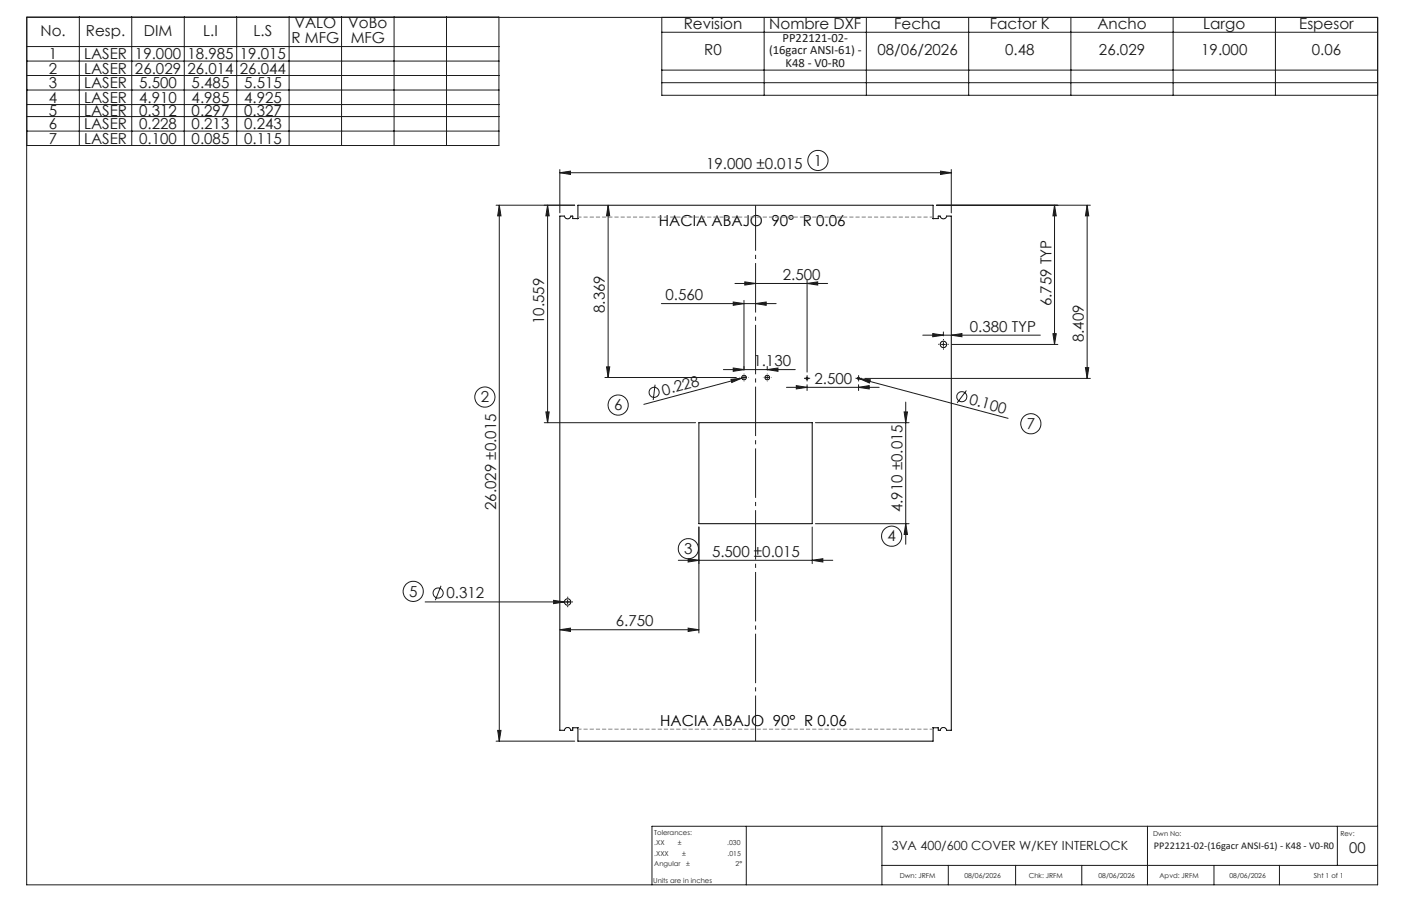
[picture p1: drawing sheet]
<svg xmlns="http://www.w3.org/2000/svg" width="432mm" height="279mm" viewBox="0 0 432 279" stroke-linecap="round" stroke-linejoin="round" font-family="sans-serif">
<g fill="none" stroke="#000" stroke-width=".31">
<path d="M172.5 66.6h1.5a1 1 0 0 0 .9 .9 1 1 0 0 0 1-.9h.6v.8l1.6 .1v-4.2h109.5v4.2l1.6-.1v-.8h.6a1 1 0 0 0 1 .9 1 1 0 0 0 .9-.9h1.5v158.6h-1.5a1 1 0 0 0-.9-.8 1 1 0 0 0-1 .8h-.6v-.8h-1.6v4.2h-109.5v-4.2h-1.6v.8h-.6a1 1 0 0 0-1-.8 1 1 0 0 0-.9 .8h-1.5zM178.1 67.4v.1M287.6 67.4v.1M215.4 130.4h34.9v31.1h-34.9z"/>
<circle cx="229.3" cy="116.4" r=".72"/>
<circle cx="236.5" cy="116.4" r=".72"/>
<circle cx="248.7" cy="116.7" r=".33"/>
<circle cx="264.6" cy="116.7" r=".33"/>
<circle cx="290.8" cy="106.2" r=".99"/>
<circle cx="174.9" cy="185.6" r=".99"/>
</g>
<g fill="none" stroke="#191924" stroke-width=".31">
<path d="M8.2 5.4h416.4v267.5h-416.4zM8.3 5.3h145.5v39.6h-145.5zM8.3 14.4h145.5M8.3 18.8h145.5M24.4 5.3v39.6M40.6 5.3v39.6M56.8 5.3v39.6M73 5.3v39.6M89.1 5.3v39.6M105.3 5.3v39.6M121.5 5.3v39.6M137.6 5.3v39.6"/>
<path d="M204 5.4v24h220.6M204 9.9h220.6M235.5 5.4v24M267 5.4v24M298.6 5.4v24M330.1 5.4v24M361.6 5.4v24M393.1 5.4v24M8.3 23.3h145.5M8.3 27.8h145.5M8.3 32.2h145.5M8.3 35.9h145.5"/>
<path d="M204 21.6h220.6M204 25.5h220.6M8.3 40.4h145.5M172.5 53.3l3.3-.5v1zM172.5 52.3v13.4M172.5 53.3h120.7M289.9 52.8l3.3 .5-3.3 .5zM293.2 52.3v13.4M152.9 63.3h24.2M153.9 63.3l.5 3.3h-1zM153.9 63.3v165.3M168.8 63.3l.5 3.3h-1.1z"/>
<path d="M168.8 63.3v67.1M187.4 63.3l.5 3.3h-1zM187.4 63.3v53.1M288.6 63.3h47.5M325 63.3l.5 3.3h-1zM325 63.3v42.9M335.1 63.3l.5 3.3h-1.1zM335.1 63.3v53.4M203.8 93.6h35.4M226 93.1l3.3 .5-3.3 .6zM226.5 87.4h28.6M229.3 92.6v21.5"/>
<path d="M229.6 86.9l3.3 .5-3.3 .5zM232.9 93.6l3.2-.5v1.1zM248.7 87.4l3.3-.5v1zM248.7 86.4v28.4M186.4 116.4h40.5M186.9 113.1h1l-.5 3.3zM201.9 118.6l-.6 4.8M223 114h22.1M225.3 117l3.3-.4-3.1 1.4zM226 113.5l3.3 .5-3.3 .5zM228.6 116.6l-30.2 8.1M228.7 116.4h1.2"/>
<path d="M229.3 115.8v1.3M230 116.2l-1.4 .4M235.9 116.4h1.2M236.5 114l3.3-.5v1zM236.5 113v1.1M236.5 115.8v1.3M242.4 119.5h28.6M245.4 118.9l3.3 .6-3.3 .4zM248.1 116.7h1.2M248.7 116.1v1.2M248.7 118.6v1.8M264 116.7h1.2"/>
<path d="M264.3 116.6l.6 .2M264.6 119.5l3.3-.6v1zM264.6 116.1v1.2M264.6 118.6v1.8M264.9 116.8l3.4 .3-.3 1zM264.9 116.8l45.8 12.2M266.6 116.7h69.5M284.4 103.4h36.2M287.5 102.9l3.3 .5-3.3 .5zM290.2 106.2h1.2M290.8 102.4v1.2M290.8 105.6v1.2"/>
<path d="M293.2 103.4l3.3-.5v1zM293.4 106.2h32.6M324.5 102.9h1l-.5 3.3zM334.5 113.4h1.1l-.5 3.3zM167.7 130.4h46.7M168.2 127h1.1l-.5 3.4zM251.3 130.4h28.9M278.7 127h1l-.5 3.4zM279.2 124v43.9M297.9 120.4l-2.9 3.8M209.1 172.8h47.6M212.1 172.3l3.3 .5-3.3 .5z"/>
<path d="M215.4 162.5v32.7M250.3 172.8l3.3-.5v1zM250.3 162.5v11.3M251.3 161.5h28.9M279.2 161.5l.5 3.3h-1zM131 185.6h44.9M135.9 180.7l-1.7 4.4M170.6 185.1l3.4 .5-3.4 .6zM172.5 194.2l3.3-.5v1zM172.5 194.2h42.9M174.9 185v1.3M212.1 193.7l3.3 .5-3.3 .5z"/>
<path d="M152.9 228.6h24.2M153.4 225.2h1l-.5 3.4zM230 254.8v18.1M271.8 254.8v18.1M353.7 254.8v18.1M412.2 254.8v12.1M424.6 254.8h-223.7v18.1M271.8 266.9h152.8M292.3 266.9v6M313 266.9v6M333.4 266.9v6M374.2 266.9v6"/>
<path d="M394.3 266.9v6"/>
<circle cx="252.1" cy="49.5" r="3.1"/>
<circle cx="149.4" cy="122.5" r="3.1"/>
<circle cx="190.5" cy="124.9" r="3.1"/>
<circle cx="201.6" cy="121" r="1.54"/>
<circle cx="296.4" cy="122.3" r="1.56"/>
<circle cx="317.7" cy="130.7" r="3.1"/>
<circle cx="212.2" cy="169.2" r="3.1"/>
<circle cx="274.8" cy="165.4" r="3.1"/>
<circle cx="127.4" cy="182.4" r="3.1"/>
<circle cx="135" cy="182.9" r="1.55"/>
</g>
<g fill="none" stroke="#191924" stroke-width=".31" stroke-dasharray="15.2 1.3 1.3 1.3" stroke-linecap="butt">
<path d="M228.1 116.4h-.1M229.3 115.2v-.1M229.3 117.7v.1M230.6 116.4h.1M235.2 116.4h-.1M236.5 115.2v-.1M236.5 117.7v.1M237.7 116.4h.1M248.1 116.7h-.3M248.8 116v-.3M248.8 117.3v.3M249.4 116.7h.3"/>
<path d="M264 116.7h-.3M264.6 116v-.3M264.6 117.3v.3M265.3 116.7h.3M289.5 106.2h-.3M290.8 104.9v-.3M290.8 107.4v.4M292 106.2h.4M173.7 185.6h-.4M175 184.4v-.4M175 186.9v.3M176.2 185.6h.4"/>
</g>
<path d="M232.9 63.3v165.2" fill="none" stroke="#191924" stroke-width=".31" stroke-dasharray="15.2 1.3 1.3 1.3" stroke-dashoffset="1.2" stroke-linecap="butt"/>
<path d="M287.6 66.9h-109.5M178.1 224.9h109.5" fill="none" stroke="#808080" stroke-width=".31" stroke-dasharray="1.3 .6" stroke-dashoffset=".2" stroke-linecap="butt"/>
<g fill="#191924">
<path d="M170.6 185.1l3.4 .5-3.4 .6z"/>
<path d="M225.3 117l3.3-.4-3.1 1.4z"/>
<path d="M264.9 116.8l3.4 .3-.3 1z"/>
<path d="M212.1 193.7l3.3 .5-3.3 .5zM172.5 194.2l3.3-.5v1zM236.5 114l3.3-.5v1zM226 113.5l3.3 .5-3.3 .5zM264.6 119.5l3.3-.6v1zM245.4 118.9l3.3 .6-3.3 .4z"/>
<path d="M172.5 53.3l3.3-.5v1zM289.9 52.8l3.3 .5-3.3 .5zM212.1 172.3l3.3 .5-3.3 .5zM250.3 172.8l3.3-.5v1zM287.5 102.9l3.3 .5-3.3 .5zM293.2 103.4l3.3-.5v1z"/>
<path d="M279.2 161.5l.5 3.3h-1zM278.7 127h1l-.5 3.4zM168.2 127h1.1l-.5 3.4zM168.8 63.3l.5 3.3h-1.1zM324.5 102.9h1l-.5 3.3zM325 63.3l.5 3.3h-1zM334.5 113.4h1.1l-.5 3.3zM335.1 63.3l.5 3.3h-1.1zM186.9 113.1h1l-.5 3.3zM187.4 63.3l.5 3.3h-1z"/>
<path d="M153.9 63.3l.5 3.3h-1zM153.4 225.2h1l-.5 3.4z"/>
<path d="M232.9 93.6l3.2-.5v1.1zM226 93.1l3.3 .5-3.3 .6zM248.7 87.4l3.3-.5v1zM229.6 86.9l3.3 .5-3.3 .5z"/>
</g>
<g font-size="4.7" fill="#191924">
<text x="12.5" y="11">No.</text>
<text x="26.5" y="11">Resp.</text>
<text x="44.3" y="11">DIM</text>
<text x="62.6" y="11">L.I</text>
<text x="78.2" y="11">L.S</text>
<text x="90.8" y="8.8">VALO</text>
<text x="107.4" y="8.8">VoBo</text>
<text x="210.7" y="8.9">Revision</text>
<text x="237.1" y="8.9">Nombre DXF</text>
<text x="275.6" y="8.9">Fecha</text>
<text x="305" y="8.9">Factor K</text>
<text x="338.2" y="8.9">Ancho</text>
<text x="370.9" y="8.9">Largo</text>
<text x="400.5" y="8.9">Espesor</text>
<text x="89.8" y="13.3">R MFG</text>
<text x="108.1" y="13.3">MFG</text>
<text x="217.1" y="17">R0</text>
<text x="270.4" y="17">08/06/2026</text>
<text x="309.8" y="17">0.48</text>
<text x="338.7" y="17">26.029</text>
<text x="370.2" y="17">19.000</text>
<text x="404.3" y="17">0.06</text>
<text x="15.1" y="18.3">1</text>
<text x="15.1" y="22.7">2</text>
<text x="25.9" y="18.3">LASER</text>
<text x="25.9" y="22.7">LASER</text>
<text x="41.6" y="18.3">19.000</text>
<text x="41.6" y="22.7">26.029</text>
<text x="57.8" y="18.3">18.985</text>
<text x="57.8" y="22.7">26.014</text>
<text x="73.9" y="18.3">19.015</text>
<text x="73.9" y="22.7">26.044</text>
<text x="15.1" y="27.2">3</text>
<text x="25.9" y="27.2">LASER</text>
<text x="42.9" y="27.2">5.500</text>
<text x="59.1" y="27.2">5.485</text>
<text x="75.2" y="27.2">5.515</text>
<text x="15.1" y="31.7">4</text>
<text x="15.1" y="35.8">5</text>
<text x="25.9" y="31.7">LASER</text>
<text x="25.9" y="35.8">LASER</text>
<text x="42.9" y="31.7">4.910</text>
<text x="42.9" y="35.8">0.312</text>
<text x="59.1" y="31.7">4.985</text>
<text x="59.1" y="35.8">0.297</text>
<text x="75.2" y="31.7">4.925</text>
<text x="75.2" y="35.8">0.327</text>
<text x="15.1" y="39.9">6</text>
<text x="25.9" y="39.9">LASER</text>
<text x="42.9" y="39.9">0.228</text>
<text x="59.1" y="39.9">0.213</text>
<text x="75.2" y="39.9">0.243</text>
<text x="15.1" y="44.3">7</text>
<text x="25.9" y="44.3">LASER</text>
<text x="42.9" y="44.3">0.100</text>
<text x="59.1" y="44.3">0.085</text>
<text x="75.2" y="44.3">0.115</text>
<text x="217.6" y="52.3">19.000 ±0.015</text>
<text x="250.8" y="51.1">1</text>
<text x="241.3" y="86.4">2.500</text>
<text x="205.1" y="92.6">0.560</text>
<text x="324" y="94.5" transform="rotate(-90 324 94.5)">6.759 TYP</text>
<text x="167.8" y="99.9" transform="rotate(-90 167.8 99.9)">10.559</text>
<text x="186.4" y="96.5" transform="rotate(-90 186.4 96.5)">8.369</text>
<text x="298.9" y="102.3">0.380 TYP</text>
<text x="334.1" y="105.6" transform="rotate(-90 334.1 105.6)">8.409</text>
<text x="232.2" y="113">1.130</text>
<text x="251.1" y="118.4">2.500</text>
<text x="148.2" y="124.1">2</text>
<text x="204.5" y="122" transform="rotate(-15 204.5 122)">0.228</text>
<text x="298.5" y="124.6" transform="rotate(15 298.5 124.6)">0.100</text>
<text x="189.2" y="126.5">6</text>
<text x="316.4" y="132.3">7</text>
<text x="152.9" y="157.3" transform="rotate(-90 152.9 157.3)">26.029 ±0.015</text>
<text x="278.2" y="158" transform="rotate(-90 278.2 158)">4.910 ±0.015</text>
<text x="273.5" y="167">4</text>
<text x="210.9" y="170.8">3</text>
<text x="219.4" y="171.8">5.500 ±0.015</text>
<text x="126.1" y="184">5</text>
<text x="137.6" y="184.6">0.312</text>
<text x="189.8" y="193.2">6.750</text>
</g>
<g font-size="4.7">
<text x="203.1" y="69.7">HACIA ABAJO 90° R 0.06</text>
<text x="203.5" y="223.9">HACIA ABAJO 90° R 0.06</text>
</g>
<text font-size="4.6" fill="#191924" x="415.9" y="263">00</text>
<g font-size="3.9" fill="#191924">
<text x="237" y="16.7">(16gacr ANSI-61) -</text>
<text x="241.2" y="12.9">PP22121-02-</text>
<text x="242.1" y="20.6">K48 - V0-R0</text>
<text x="274.9" y="262.2">3VA 400/600 COVER W/KEY INTERLOCK</text>
</g>
<text font-size="3.2" fill="#191924" x="355.7" y="261.8">PP22121-02-(16gacr ANSI-61) - K48 - V0-R0</text>
<g font-size="2.1" fill="#191924">
<text x="201.7" y="257.6">Tolerances:</text>
<text x="355.4" y="257.8">Dwn No:</text>
<text x="413.1" y="257.8">Rev:</text>
<text x="201.7" y="260.7">.XX</text>
<text x="201.7" y="263.9">.XXX</text>
<text x="208.9" y="260.7">±</text>
<text x="210.2" y="263.9">±</text>
<text x="224.1" y="260.7">.030</text>
<text x="224.3" y="263.9">.015</text>
<text x="201.7" y="267">Angular</text>
<text x="211.5" y="267">±</text>
<text x="226.7" y="267">2°</text>
<text x="201.3" y="272.3">Units are in inches</text>
<text x="277.3" y="270.7">Dwn: JRFM</text>
<text x="297.2" y="270.7">08/06/2026</text>
<text x="317.1" y="270.7">Chk: JRFM</text>
<text x="338.6" y="270.7">08/06/2026</text>
<text x="357.4" y="270.7">Apvd: JRFM</text>
<text x="378.9" y="270.7">08/06/2026</text>
<text x="404.9" y="270.7">Sht 1 of 1</text>
</g>
</svg>
